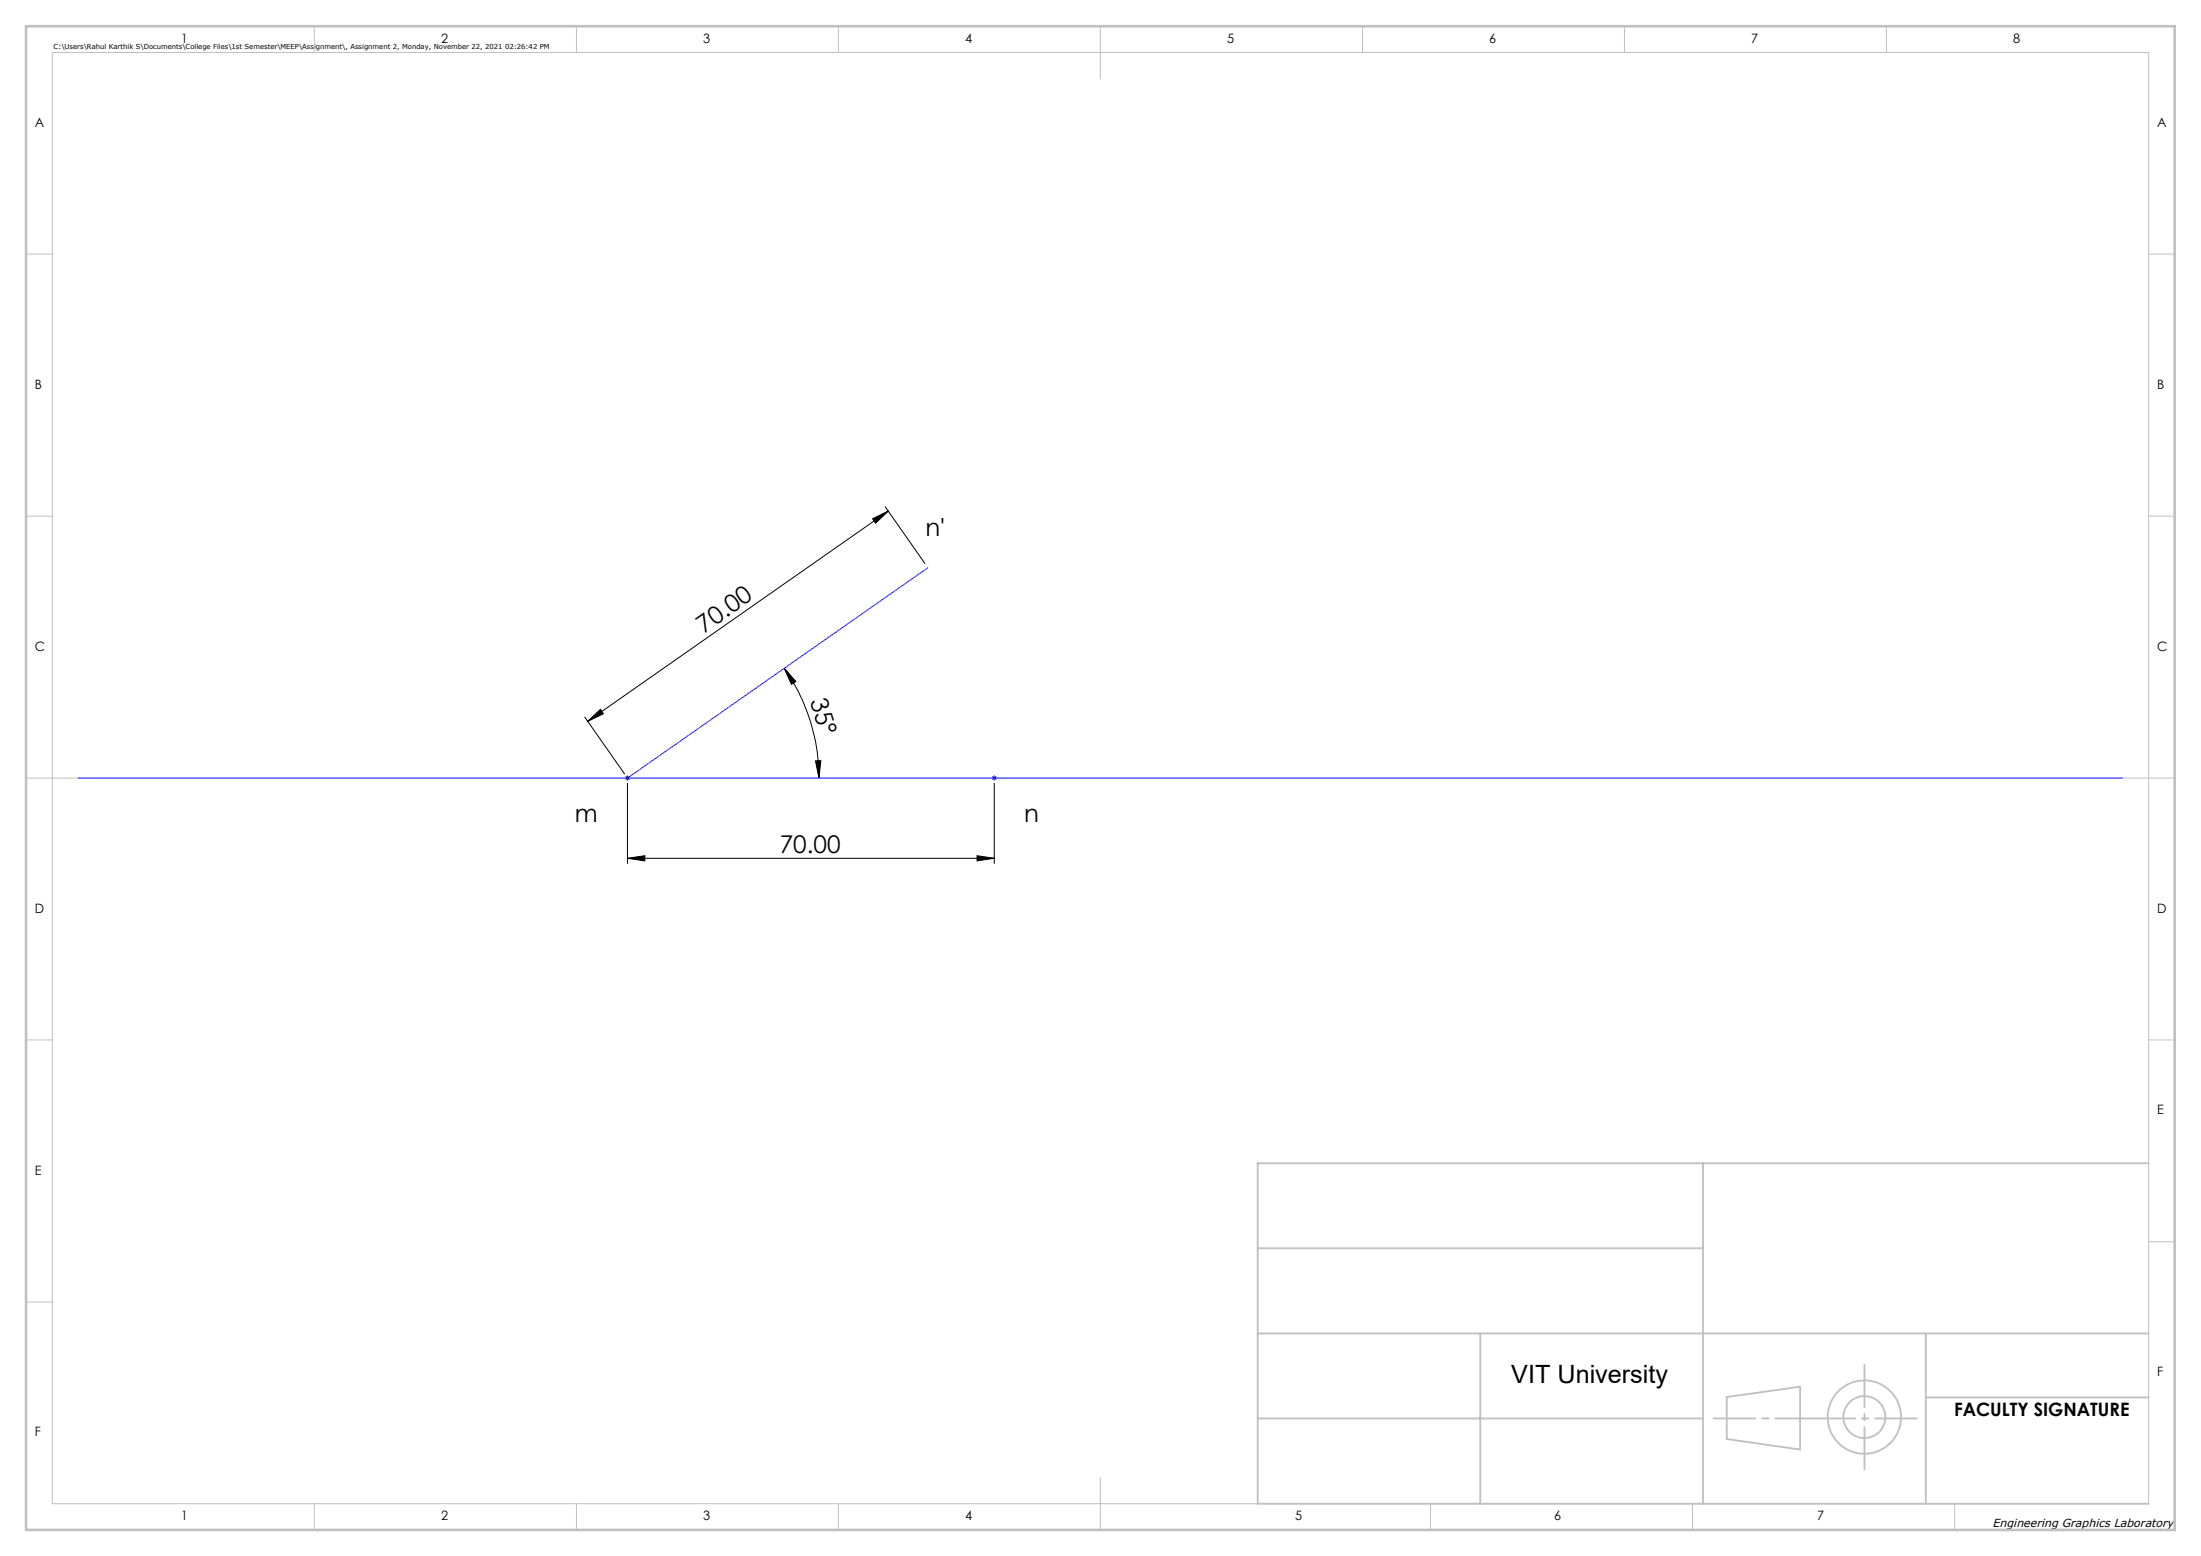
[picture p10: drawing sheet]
<svg xmlns="http://www.w3.org/2000/svg" width="420mm" height="297mm" viewBox="0 0 420 297" stroke-linecap="round" stroke-linejoin="round" font-family="sans-serif">
<g fill="none" stroke="#000" stroke-width=".19">
<path d="M166.5 99l3-1.5-2.4 2.4zM168.9 96.7l7.6 10.9M169.5 97.5l-57.4 40.2M111.6 136.9l7.6 10.8M112.1 137.7l2.5-2.3 .5 .8zM149.6 127.6l2.3 2.5-.9 .5zM149.6 127.6a36.5 36.5 0 0 1 6.7 20.9M119.7 149.5v15.3M155.6 145.2h1l-.3 3.3zM189.7 149.5v15.3M119.7 163.8l3.3-.5v1zM119.7 163.8h70"/>
<path d="M186.4 163.3l3.3 .5-3.3 .5z"/>
</g>
<g fill="none" stroke="#c0c0c0" stroke-width=".35">
<path d="M240 238.3h85M325 222v65M410 222h-170v65h170M240 254.5h170M282.5 254.5v32.5M367.5 254.5v32.5M240 270.8h85M329.5 266.7l14-2v12l-14-2zM367.5 266.7h42.5"/>
<circle cx="355.8" cy="270.5" r="7"/>
<circle cx="355.8" cy="270.5" r="4"/>
</g>
<path d="M177.1 108.4l-57.4 40.1M15 148.5h390M119.4 148.2l.7 .7M119.7 148v1M120.1 148.2l-.7 .7M189.4 148.2l.7 .7M189.7 148v1M190.1 148.2l-.7 .7" fill="none" stroke="#00f" stroke-width=".19"/>
<g fill="none" stroke="#c0c0c0" stroke-width=".19">
<path d="M10 10h400v277h-400zM60 5v5M110 5v5M160 5v5M210 5v10M260 5v5M310 5v5M360 5v5M5 48.5h5M410 48.5h5M5 98.5h5M410 98.5h5"/>
<path d="M5 148.5h10M405 148.5h10M5 198.5h5M410 198.5h5M410 237h5M5 248.5h5M60 287v5M110 287v5M160 287v5M210 282v10M273 287v5M323 287v5"/>
<path d="M373 287v5"/>
</g>
<path d="M327 270.8h38.8" fill="none" stroke="#c0c0c0" stroke-width=".35" stroke-dasharray="15.2 1.3 1.3 1.3" stroke-dashoffset="7.3"/>
<path d="M355.8 260.5v20" fill="none" stroke="#c0c0c0" stroke-width=".35" stroke-dasharray="15.2 1.3 1.3 1.3" stroke-dashoffset="7.1"/>
<path d="M5 5h410v287h-410z" fill="none" stroke="#c0c0c0" stroke-width=".5"/>
<g fill="#000">
<path d="M112.1 137.7l2.5-2.3 .5 .8zM166.5 99l3-1.5-2.4 2.4z"/>
<path d="M155.6 145.2h1l-.3 3.3zM149.6 127.6l2.3 2.5-.9 .5z"/>
<path d="M119.7 163.8l3.3-.5v1zM186.4 163.3l3.3 .5-3.3 .5z"/>
</g>
<text font-size="4.8" x="288.4" y="264">VIT University</text>
<g font-size="4.7">
<text x="176.6" y="102.4">n'</text>
<text x="134.3" y="120.9" transform="rotate(-35 134.3 120.9)">70.00</text>
<text x="154.5" y="133.8" transform="rotate(72 154.5 133.8)">35°</text>
<text x="109.7" y="156.9">m</text>
<text x="195.4" y="156.9">n</text>
<text x="148.8" y="162.8">70.00</text>
</g>
<text font-size="3.5" x="372.9" y="270.3">FACULTY SIGNATURE</text>
<g font-size="2.5">
<text x="34.6" y="8.2">1</text>
<text x="84.2" y="8.2">2</text>
<text x="134.2" y="8.2">3</text>
<text x="184.2" y="8.2">4</text>
<text x="234.2" y="8.2">5</text>
<text x="284.2" y="8.2">6</text>
<text x="334.2" y="8.2">7</text>
<text x="384.2" y="8.2">8</text>
<text x="6.7" y="24.2">A</text>
<text x="411.7" y="24.2">A</text>
<text x="6.7" y="74.2">B</text>
<text x="411.7" y="74.2">B</text>
<text x="6.7" y="124.2">C</text>
<text x="411.7" y="124.2">C</text>
<text x="6.7" y="174.2">D</text>
<text x="411.7" y="174.2">D</text>
<text x="411.7" y="212.7">E</text>
<text x="6.7" y="224.2">E</text>
<text x="411.7" y="262.7">F</text>
<text x="6.7" y="274.2">F</text>
<text x="34.6" y="290.2">1</text>
<text x="84.2" y="290.2">2</text>
<text x="134.2" y="290.2">3</text>
<text x="184.2" y="290.2">4</text>
<text x="247.2" y="290.2">5</text>
<text x="296.5" y="290.2">6</text>
<text x="346.8" y="290.2">7</text>
</g>
<text font-size="2.2" x="380.2" y="291.4">Engineering Graphics Laboratory</text>
<text font-size="1.3" x="10.2" y="9.3">C:\Users\Rahul Karthik S\Documents\College Files\1st Semester\MEEP\Assignment\, Assignment 2, Monday, November 22, 2021 02:26:42 PM</text>
</svg>
